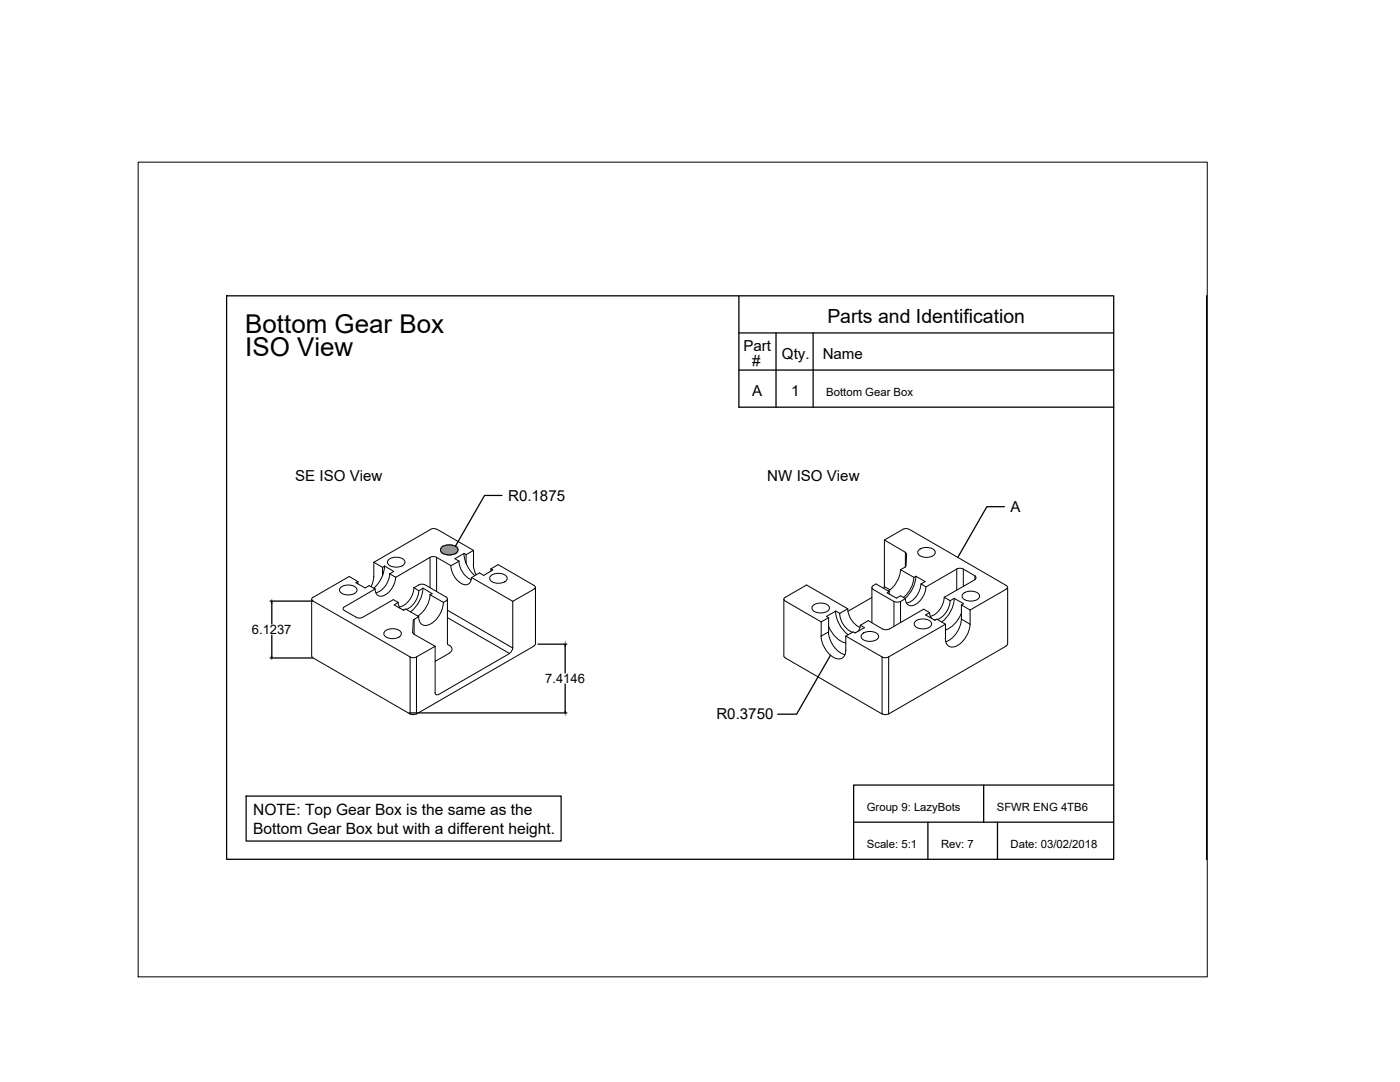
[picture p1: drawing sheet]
<svg xmlns="http://www.w3.org/2000/svg" width="279mm" height="216mm" viewBox="0 0 279 216" stroke-linecap="round" stroke-linejoin="round" font-family="sans-serif">
<!-- layer: 0 -->
<g fill="none" stroke="#000" stroke-width=".25">
<path d="M45.2 59h177.1v112.5h-177.1zM147.5 59v22.3h74.8M240.9 59v112.5M147.5 66.4h74.8M147.5 73.8h74.8M154.9 66.4v14.9M162.3 66.4v14.9M100.2 98.9h-3.5l-5.8 10.1M53.9 119.9h8.5M200.5 101.1h-3.6l-5.8 10.1M53.9 131.3h8.5M54.2 120.3v4.2"/>
<path d="M54.2 126.7v4.3M107.4 128.5h5.7M112.8 128.9v5.4M112.8 136.5v5.5M165.7 130.7l-6.7 11.8h-3.8M49.1 158.8h62.9v9h-62.9zM81.6 142.3h31.5M196.3 156.6v7.5M222.3 156.6h-51.9v14.9M170.4 164.1h51.9M185.2 164.1v7.4M199.1 164.1v7.4"/>
</g>
<g fill="none" stroke="#000" stroke-width=".2">
<path d="M27.6 32.4h213.3v162.5h-213.3zM62.2 119.6v11.3M62.5 119.2l-.3 .3 .3 .4M62.5 119.9l19.3 11.2M67.9 117.3a2.32 2.32 0 0 1 3.3 .3 1.51 1.51 0 0 1-2 1.1 1.34 1.34 0 0 1-1.4-1.1zM71.4 116l-.4 .3 1.9 1 .8-.4 1.2 .6-6.4 3.7v.4l.2 .2 2.4 1.4M71.4 116l-1.7-1-7.2 4.2M71.4 116v.5M74.6 115l-.1 .8-.4 1.3M74.6 112.2l1.7 1M74.6 112.2v2.8M76.3 114.9l-.7 1.3-1 1.2"/>
<path d="M76.3 113.2v1.7M76.7 112.9l-.4 2M77.5 111.7a2.32 2.32 0 0 1 3.3 .3 1.51 1.51 0 0 1-2 1.2 1.34 1.34 0 0 1-1.5-1.2zM77.8 114.5a4.2 4.2 0 0 1-2.8 3.8M79 115.1a4.3 4.3 0 0 1-2.7 3.8 1.2 1.2 0 0 1-1.4-1.4M82.6 117.3a4.1 4.1 0 0 1-2.9 3.8M83.6 116.7a1.41 1.41 0 0 1 1.2 0M83.6 117.8a4.3 4.3 0 0 1-2.5 3.8M83.6 117.9l.8-.5 1.8 1.1-.4 .2 2.7 1.5 .5-.3M83.6 116.7l-1 .6 1 .6M84.4 117.4a6.4 6.4 0 0 1-2.5 4.7M84.9 116.7l4.1 2.4"/>
<path d="M85.8 118.7a5.5 5.5 0 0 1-2.5 4.2M85.8 111.2l-6.8 4-1.2-.7 .8-.5-1.8-1-.5 .2M85.8 111.2v6.1M85.8 111.2a1.41 1.41 0 0 1 1.3 0M85.9 105.6a1.41 1.41 0 0 1 1.3 0M86 105.6l-11.4 6.6M87.1 111.2v6.8M87.3 105.6l7.2 4.2M88.1 109.3a2.32 2.32 0 0 1 3.3 .3 1.51 1.51 0 0 1-2 1.1 1.34 1.34 0 0 1-1.5-1.1zM89 119.1l.3 .4-.3 .4M89.3 119.5v9.1a.9 .9 0 0 1 .9 .7 .9 .9 0 0 1-.5 1l-2.9 1.7M90 112.9a4.3 4.3 0 0 0 2.7 3.8 1.2 1.2 0 0 0 1.4-1.5"/>
<path d="M91.6 111.9a4.4 4.4 0 0 0 2.5 3.8M92.6 110.4l.4 1.9M93 112.3l.7 1.4 1 1.1M93 110.7l-.4-.3-1.8 1.1 .8 .5-1.6 .9-2.9-1.7M93 110.7v1.7M94.5 112.6l.1 .8 .4 1.3M94.5 109.8v2.9M94.5 109.8l-1.5 .9M97.9 114.9a2.32 2.32 0 0 1 3.3 .3 1.51 1.51 0 0 1-2 1.2 1.34 1.34 0 0 1-1.5-1.2zM98 113.5l1.4-.8 7.2 4.1 .2 .4-.2 .3M98 113.5l.4 .2-1.9 1.1-.8-.5-1.6 .9 8.2 4.8M98 113.5v.5"/>
<path d="M102.3 120v9.3l-13-7.5M106.6 117.6l-4.3 2.4M106.9 117.2v11.3M156.4 119.6v11.3M156.7 119.2l-.3 .3 .3 .4M156.7 119.9l7.2 4.2M156.7 119.2l4.3-2.5 8.2 4.8-1.6 .9M174 119.2l-4.8 2.8M174 117.2v7.1M176.4 117.1v.3M176.5 107.8l4.2 2.4v2.9l-1 .6M176.5 107.8v9.3l1.1 .6"/>
<path d="M177.4 118l.1 .5M179.7 113.7a5.5 5.5 0 0 1-2.5 4.2M179.7 113.7l2.7 1.5 .4-.2 1.8 1-.8 .5 1 .6 6.1-3.5v4.1M180.6 110.2l.3 .4M180.8 112.9l-.2 .2M180.9 110.6l-.1 2.3M181.4 105.6a1.41 1.41 0 0 0-1.2 0l-3.7 2.2M181.5 105.6l19.3 11.2M182.4 115.2a5.5 5.5 0 0 1-2.1 4M182.8 115a6.3 6.3 0 0 1-2.2 4.4M183.3 109.8a2.32 2.32 0 0 1 3.3 .3 1.51 1.51 0 0 1-2 1.1 1.34 1.34 0 0 1-1.4-1.1zM183.8 116.5a4.1 4.1 0 0 1-2.9 3.8"/>
<path d="M184.8 117a4.3 4.3 0 0 1-2.7 3.8 1.2 1.2 0 0 1-1.4-1.4M188.4 119.2a4.2 4.2 0 0 1-2.7 3.8M189.6 119.8a4.3 4.3 0 0 1-2.5 3.8M190.4 119.4l-.8 .5M190.4 119.4l1.9 1.1-.4 .2M190.4 119.4a6.4 6.4 0 0 1-2.4 4.7M190.9 113.5a1.41 1.41 0 0 1 1.3 0M192.2 118.5a2.32 2.32 0 0 1 3.3 .3 1.51 1.51 0 0 1-2 1.1 1.34 1.34 0 0 1-1.5-1.1zM192.2 117v-3.4l2.4 1.3v.8l-6.2 3.5 1.2 .7M194.5 114.9l.3 .4-.3 .3M200.8 116.8l.3 .4-.3 .3M200.8 117.6l-7.2 4.1"/>
<path d="M201.1 117.2v11.3M62.2 130.9l.3 .4M62.5 131.3l19.3 11.2M71.1 123.2a1.41 1.41 0 0 0 1.2 0M76.8 126a2.32 2.32 0 0 1 3.3 .3 1.51 1.51 0 0 1-2 1.1 1.34 1.34 0 0 1-1.5-1.1zM79.5 120.2l.1 .7 .3 .5M80.3 121.6l.3 .1M81.8 131.1a1.41 1.41 0 0 0 1.3 0M81.8 131.1v11.4M82.4 126.1v.1M82.4 126.1l.2 .4 4.2 2.5M82.6 123.6l-.1 .2-.1 2.3"/>
<path d="M83.1 131.1v11.4M83.6 123l-1 .6v2.9M83.6 123l-2.7-1.5-.4 .3-1.8-1.1 .8-.5-1-.6-6.1 3.6M86.8 138.2l.2 .4h.5M86.8 129l-3.7 2.1M86.8 129v9.2M88.5 120.2a5.1 5.1 0 0 1-3.3 4.6 1.45 1.45 0 0 1-1.7-1.8M89.3 123.2l12.4 7.2-14.2 8.2M102.3 129.2a1.41 1.41 0 0 1-.6 1.2M106.6 128.9l-23.5 13.6M106.8 128.5l-.2 .4M162.2 120.9a2.32 2.32 0 0 1 3.3 .3 1.51 1.51 0 0 1-2 1.1 1.34 1.34 0 0 1-1.5-1.1z"/>
<path d="M163.9 126.9a5.2 5.2 0 0 0 3 4.5 1.44 1.44 0 0 0 1.9-1.7M165.3 126a5 5 0 0 0 3.4 4.6M165.3 124.9a5.4 5.4 0 0 0 3.5 3.4M165.4 123.2v2.9l-1.5 .8v-2.8M165.4 123.2l-1.5 .9M166.8 121.9a6.4 6.4 0 0 0 2.4 4.7M167.6 122.4a4.3 4.3 0 0 0 2.5 3.7M167.6 122.4l-.8-.5-1.9 1.1 .5 .2M168.8 126.9l7.2 4.2v11.4l-19.3-11.2-.3-.4M168.8 126.9v2.9M169.2 121.4a4.4 4.4 0 0 0 2.5 3.8M170.9 126.2h-.4"/>
<path d="M171.7 124.7l-.1 .7-.3 .5M172 126.5a2.32 2.32 0 0 1 3.3 .3 1.51 1.51 0 0 1-2 1.2 1.34 1.34 0 0 1-1.4-1.2zM176 131.1a1.41 1.41 0 0 0 1.3 0M176.2 125.5l-2.9-1.7-1.6 1 .8 .4-1.8 1.1-.4-.2-1.5 .8M176.2 125.5a1.41 1.41 0 0 0 1.3 0M178.4 120a1.41 1.41 0 0 0 1.3 0M179.7 124.2v-4.2l1-.6-1-.5-.8 .5-1.8-1.1 .4-.3-2.7-1.5-.7 .5v.4l4.3 2.6v5M182.6 124.1a2.32 2.32 0 0 1 3.3 .2 1.51 1.51 0 0 1-2 1.2 1.34 1.34 0 0 1-1.5-1.2zM185.5 122.2l.1 .7 .3 .5M186.3 123.6l.4 .1M188.7 124.6l-11.4 6.5v11.4l23.5-13.6M188.7 124.6l-1.7-1.1-.5 .3-1.8-1.1 .8-.5-1.2-.6-6.8 3.9"/>
<path d="M188.7 124.6v2.8M191.9 122.4a5.7 5.7 0 0 1-3.2 3.3M191.9 123.5a5.2 5.2 0 0 1-3.1 4.5M191.9 120.7l1.7 1M191.9 120.7v2.8l1.7 1.1v-2.9M193.6 124.5a5.2 5.2 0 0 1-3 4.5 1.44 1.44 0 0 1-1.9-1.6M201.1 128.5l-.3 .4M81.8 142.4a1.41 1.41 0 0 0 1.3 0M176 142.4a1.41 1.41 0 0 0 1.3 0"/>
</g>
<g fill="#939598" stroke="#939598" stroke-width=".2">
<path d="M89.4 108.7h.4z"/>
<path d="M89.3 110.7h.8z"/>
<path d="M89.4 108.7l.7 .1zM89.3 108.8h.8z"/>
<path d="M89.3 108.8h.9zM89.1 108.8h1.1z"/>
<path d="M89.1 108.8h1.3zM89 108.8h1.4z"/>
<path d="M89 108.8l1.5 .1zM88.8 108.9h1.7z"/>
<path d="M88.8 108.9h1.9zM88.7 108.9h2z"/>
<path d="M88.7 108.9l2.1 .1zM88.5 109h2.3z"/>
<path d="M88.5 109h2.4zM88.4 109h2.5z"/>
<path d="M88.4 109l2.6 .1zM88.4 109l2.6 .1h-2.7z"/>
<path d="M88.3 109.1l2.8 .1zM88.3 109.1l2.8 .1h-2.9z"/>
<path d="M88.2 109.2l3 .1zM88.1 109.3h3.1z"/>
<path d="M88.1 109.3l3.2 .1zM88.1 109.3l3.2 .1z"/>
<path d="M88.1 109.4h3.2zM88.1 109.4h3.2h-3.3z"/>
<path d="M88 109.4l3.4 .1zM88 109.4l3.4 .1z"/>
<path d="M88 109.5l3.4 .2v-.2zM88 109.5l3.4 .2h-3.5z"/>
<path d="M87.9 109.7h3.5zM87.9 109.7h3.5z"/>
<path d="M87.9 109.7h3.5zM87.9 109.7l3.5 .1z"/>
<path d="M87.9 109.8l3.5 .1zM87.9 109.8l3.5 .1z"/>
<path d="M88 109.9h3.4zM88 109.9l3.3 .1z"/>
<path d="M88 110l3.3 .1v-.1zM88 110l3.3 .1h-3.2z"/>
<path d="M88.1 110.1h3.2zM88.1 110.1l3.1 .1z"/>
<path d="M88.1 110.2h3.1zM88.1 110.2l3 .1z"/>
<path d="M88.2 110.3h2.9zM88.2 110.3h2.8z"/>
<path d="M88.3 110.3h2.7zM88.3 110.3l2.6 .1z"/>
<path d="M88.4 110.4h2.5zM88.4 110.4l2.4 .1z"/>
<path d="M88.5 110.5h2.3zM88.5 110.5h2.2z"/>
<path d="M88.7 110.5h2zM88.7 110.5l1.8 .1z"/>
<path d="M88.8 110.6h1.7zM88.8 110.6h1.6z"/>
<path d="M89 110.6h1.4zM89 110.6l1.2 .1z"/>
<path d="M89.1 110.7h1.1zM89.1 110.7h1z"/>
<path d="M89.3 110.7h.5zM89.4 110.7h.4z"/>
</g>
<path d="M54.2 131h.1l-.1 .3zM54.2 119.9l.1 .4h-.1zM112.8 128.5v.4zM112.7 142l.1 .3z" fill="#000" stroke="#000" stroke-width=".2"/>
<g font-size="5.2">
<text x="49" y="66.4">Bottom Gear Box</text>
<text x="49" y="71">ISO View</text>
</g>
<text font-size="3.9" x="165.1" y="64.4">Parts and Identification</text>
<g font-size="3.1">
<text x="50.5" y="162.6">NOTE: Top Gear Box is the same as the</text>
<text x="50.5" y="166.4">Bottom Gear Box but with a different height.</text>
</g>
<g font-size="3">
<text x="148.4" y="70.1">Part</text>
<text x="156.1" y="71.6">Qty.</text>
<text x="164.2" y="71.6">Name</text>
<text x="150.1" y="73.1">#</text>
<text x="150.1" y="79">A</text>
<text x="157.9" y="79">1</text>
<text x="58.9" y="95.9">SE ISO View</text>
<text x="153.1" y="95.9">NW ISO View</text>
<text x="101.4" y="100">R0.1875</text>
<text x="201.7" y="102.2">A</text>
<text x="143" y="143.6">R0.3750</text>
</g>
<g font-size="2.6">
<text x="50.3" y="126.5">6.1237</text>
<text x="108.8" y="136.3">7.4146</text>
</g>
<g font-size="2.3">
<text x="164.9" y="79">Bottom Gear Box</text>
<text x="173" y="161.8">Group 9: LazyBots</text>
<text x="198.9" y="161.8">SFWR ENG 4TB6</text>
<text x="173" y="169.2">Scale: 5:1</text>
<text x="187.8" y="169.2">Rev: 7</text>
<text x="201.7" y="169.2">Date: 03/02/2018</text>
</g>
</svg>
